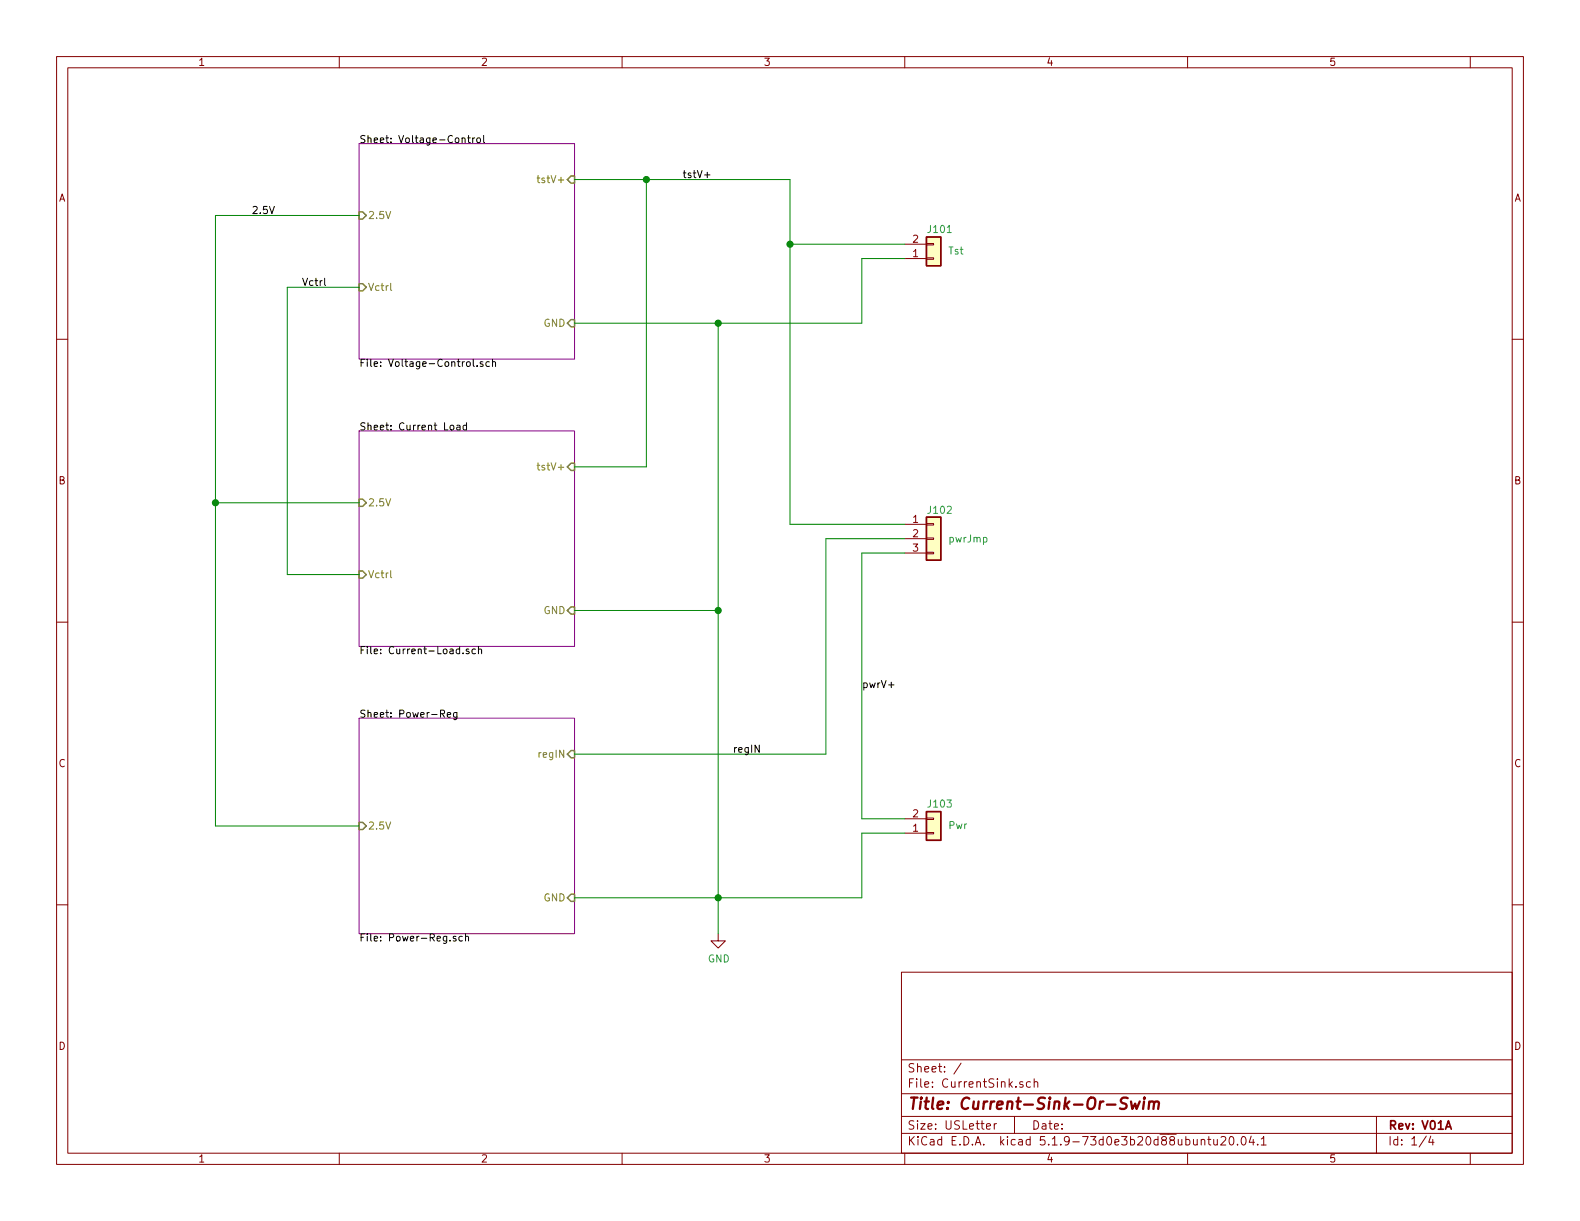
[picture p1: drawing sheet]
EESchema Schematic File Version 4
EELAYER 30 0
EELAYER END
$Descr USLetter 11000 8500
encoding utf-8
Sheet 1 4
Title "Current-Sink-Or-Swim"
Date ""
Rev "V01A"
Comp ""
Comment1 ""
Comment2 ""
Comment3 ""
Comment4 ""
$EndDescr
$Comp
L Connector_Generic:Conn_01x02 J101
U 1 1
P 6500 1800
F 0 "J101" H 6450 1600 50  0000 L CNN
F 1 "Tst" H 6600 1750 50  0000 L CNN
F 2 "TerminalBlock_Phoenix:TerminalBlock_Phoenix_PT-1,5-2-3.5-H_1x02_P3.50mm_Horizontal" H 6500 1800 50  0001 C CNN
F 3 "https://media.digikey.com/pdf/Data%20Sheets/Phoenix%20Contact%20PDFs/Combicon%20Compact%20Series.pdf" H 6500 1800 50  0001 C CNN
F 4 "1984617" H 6500 1800 50  0001 C CNN "MPN"
	1    6500 1800
	1    0    0    1   
$EndComp
$Sheet
S 2500 1000 1500 1500
U 601B79A0
F0 "Voltage-Control" 50
F1 "Voltage-Control.sch" 50
F2 "tstV+" I R 4000 1250 50 
F3 "Vctrl" I L 2500 2000 50 
F4 "2.5V" I L 2500 1500 50 
F5 "GND" I R 4000 2250 50 
$EndSheet
$Comp
L Connector_Generic:Conn_01x02 J103
U 1 1
P 6500 5800
F 0 "J103" H 6450 5600 50  0000 L CNN
F 1 "Pwr" H 6600 5750 50  0000 L CNN
F 2 "TerminalBlock_Phoenix:TerminalBlock_Phoenix_PT-1,5-2-3.5-H_1x02_P3.50mm_Horizontal" H 6500 5800 50  0001 C CNN
F 3 "https://media.digikey.com/pdf/Data%20Sheets/Phoenix%20Contact%20PDFs/Combicon%20Compact%20Series.pdf" H 6500 5800 50  0001 C CNN
F 4 "1984617" H 6500 5800 50  0001 C CNN "MPN"
	1    6500 5800
	1    0    0    1   
$EndComp
$Sheet
S 2500 3000 1500 1500
U 601B7D0F
F0 "Current Load" 50
F1 "Current-Load.sch" 50
F2 "Vctrl" I L 2500 4000 50 
F3 "tstV+" I R 4000 3250 50 
F4 "2.5V" I L 2500 3500 50 
F5 "GND" I R 4000 4250 50 
$EndSheet
$Sheet
S 2500 5000 1500 1500
U 601B7636
F0 "Power-Reg" 50
F1 "Power-Reg.sch" 50
F2 "2.5V" I L 2500 5750 50 
F3 "regIN" I R 4000 5250 50 
F4 "GND" I R 4000 6250 50 
$EndSheet
Wire Wire Line
	6300 1800 6000 1800
Wire Wire Line
	6300 5700 6000 5700
Wire Wire Line
	6000 3850 6300 3850
Wire Wire Line
	6000 5800 6300 5800
Wire Wire Line
	6300 1700 5500 1700
Wire Wire Line
	4000 2250 5000 2250
Wire Wire Line
	5000 2250 5000 4250
Wire Wire Line
	5000 6250 4000 6250
Wire Wire Line
	4000 4250 5000 4250
Connection ~ 5000 4250
Wire Wire Line
	5000 4250 5000 6250
Wire Wire Line
	4000 1250 4500 1250
Wire Wire Line
	4500 1250 4500 3250
Wire Wire Line
	4500 3250 4000 3250
Wire Wire Line
	5500 1700 5500 1250
Wire Wire Line
	5500 1250 4500 1250
Connection ~ 4500 1250
Wire Wire Line
	6000 1800 6000 2250
Wire Wire Line
	6000 2250 5000 2250
Connection ~ 5000 2250
Wire Wire Line
	5500 1700 5500 3650
Wire Wire Line
	5500 3650 6300 3650
Connection ~ 5500 1700
Wire Wire Line
	6300 3750 5750 3750
Wire Wire Line
	5750 3750 5750 5250
Wire Wire Line
	5750 5250 4000 5250
Wire Wire Line
	6000 3850 6000 5700
Wire Wire Line
	6000 5800 6000 6250
Wire Wire Line
	6000 6250 5000 6250
Connection ~ 5000 6250
$Comp
L power:GND #PWR0101
U 1 1
P 5000 6500
F 0 "#PWR0101" H 5000 6250 50  0001 C CNN
F 1 "GND" H 5005 6327 50  0000 C CNN
F 2 "" H 5000 6500 50  0001 C CNN
F 3 "" H 5000 6500 50  0001 C CNN
	1    5000 6500
	1    0    0    -1  
$EndComp
Wire Wire Line
	5000 6250 5000 6500
$Comp
L Connector_Generic:Conn_01x03 J102
U 1 1
P 6500 3750
AR Path="/60184A04" Ref="J102"  Part="1" 
AR Path="/601B7636/60184A04" Ref="J?"  Part="1" 
F 0 "J102" H 6450 3950 50  0000 L CNN
F 1 "pwrJmp" H 6600 3750 50  0000 L CNN
F 2 "Connector_PinHeader_2.54mm:PinHeader_1x03_P2.54mm_Vertical" H 6500 3750 50  0001 C CNN
F 3 "~" H 6500 3750 50  0001 C CNN
	1    6500 3750
	1    0    0    -1  
$EndComp
Wire Wire Line
	2500 5750 1500 5750
Wire Wire Line
	1500 5750 1500 3500
Wire Wire Line
	1500 1500 2500 1500
Wire Wire Line
	2500 3500 1500 3500
Connection ~ 1500 3500
Wire Wire Line
	1500 3500 1500 1500
Wire Wire Line
	2500 4000 2000 4000
Wire Wire Line
	2000 4000 2000 2000
Wire Wire Line
	2000 2000 2500 2000
Text Label 5100 5250 0    50   ~ 0
regIN
Text Label 4750 1250 0    50   ~ 0
tstV+
Text Label 2100 2000 0    50   ~ 0
Vctrl
Text Label 1750 1500 0    50   ~ 0
2.5V
Text Label 6000 4800 0    50   ~ 0
pwrV+
$EndSCHEMATC
